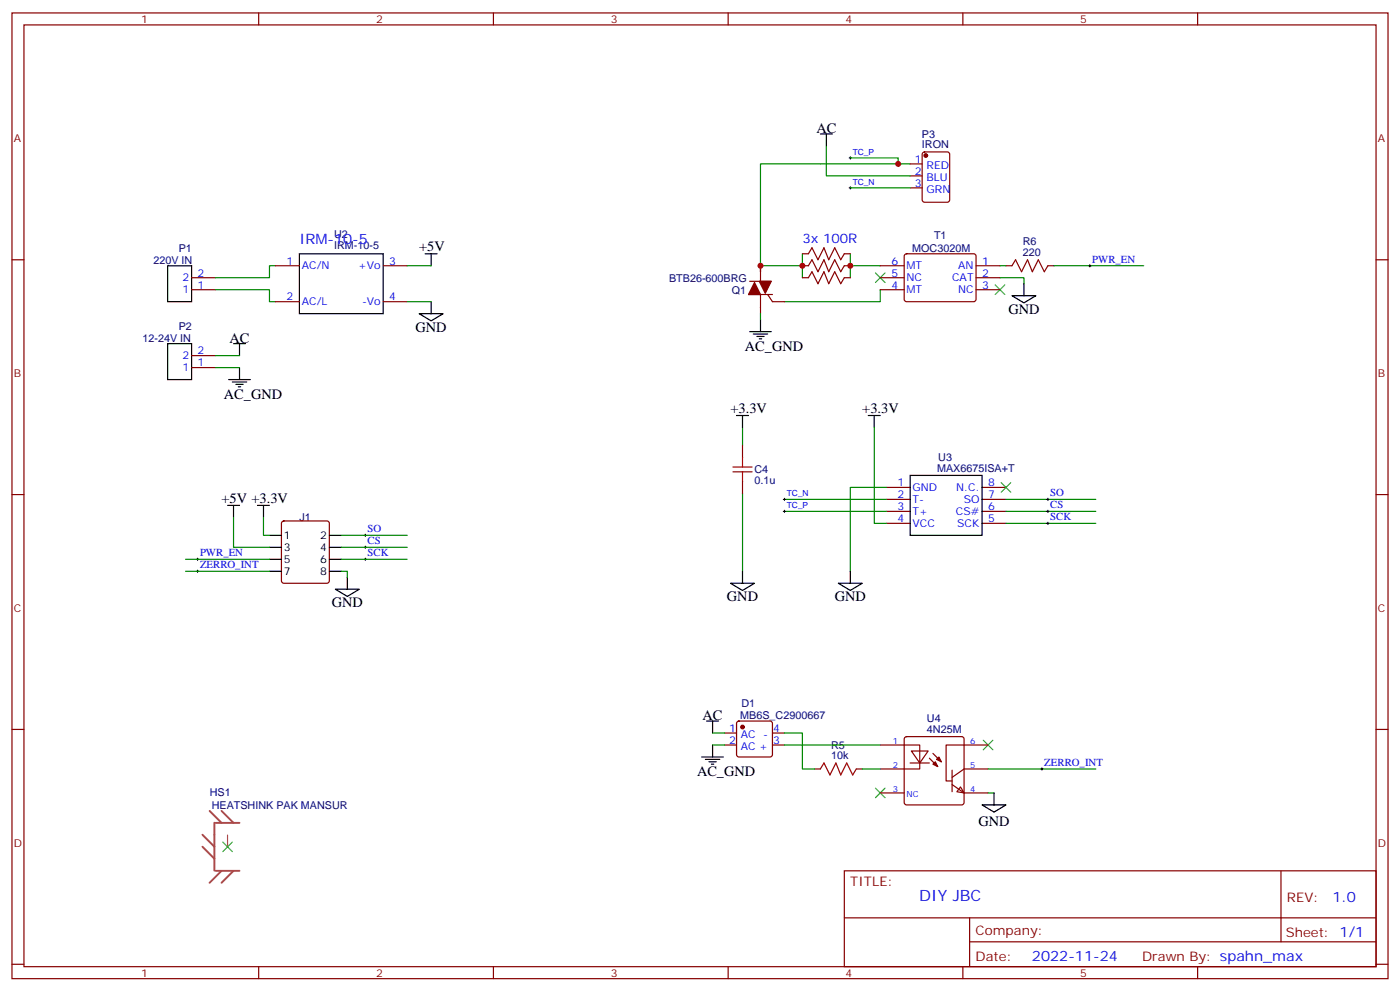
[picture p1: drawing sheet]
<svg xmlns="http://www.w3.org/2000/svg" width="412mm" height="292mm" viewBox="0 0 412 292" stroke-linecap="round" stroke-linejoin="round" font-family="sans-serif">
<g fill="none" stroke="#870000" stroke-width=".35">
<path d="M3.5 3.8h405.4v284.3h-405.4zM7.1 7.3h398.2v277.3h-398.2zM76.2 3.8v3.5M145.3 3.8v3.5M214.5 3.8v3.5M283.6 3.8v3.5M352.8 3.8v3.5M268.1 48.3h3.5M268.1 51.8h3.5M268.1 55.3h3.5M271.9 44.9l.4-.2h6.7l.7 .5 .1 13.6-.5 .7h-7l-.6-.4-.1-13.7zM3.5 76.5h3.6"/>
<path d="M81.1 78.2h7.1M112.9 78.2h7M224 78.2v4.6M236.4 78.2h1.7l1.1-1.7 1.7 3.5 1.8-3.5 1.4 3.5 1.8-3.5 1.7 3.5 1.1-1.8h1.8M236.4 74.7h1.7l1.1-1.7 1.7 3.5 1.8-3.5 1.4 3.5 1.8-3.5 1.7 3.5 1.1-1.8h1.8M259.3 78.2h7M266.6 74.9l.5-.2 20 .1 .4 .6-.1 13-.6 .4h-20l-.5-.7v-12.7zM287.5 78.2h7.1M296.3 78.2h1.8l1.1-1.7 1.7 3.5 1.8-3.5 1.4 3.5 1.8-3.5 1.7 3.5 1.1-1.8h1.7M405.3 76.5h3.6M56.4 81.8h7.1M56.4 85.3h7.1"/>
<path d="M81.1 88.8h7.1M112.9 88.8h7M220.5 86.7h7M220.8 82.8h6.4M224 86.7v5.7M226.1 86.7l1.4 2.1h3.6M236.4 81.8h1.7l1.1-1.8 1.7 3.5 1.8-3.5 1.4 3.5 1.8-3.5 1.7 3.5 1.1-1.7h1.8M259.3 81.8h7M259.3 85.3h7M287.5 81.8h7.1M287.5 85.3h7.1M56.4 108.2h7.1"/>
<path d="M56.4 104.7h7.1M218.7 131.2v3.5M3.5 145.6h3.6M83.1 153.6l.5-.2h12.7l.5 .2 .2 .5v16.9l-.2 .5-.5 .2h-12.7l-.5-.2-.2-.5v-16.9zM218.7 141.7v3.6M261.1 143.5h7M261.1 147h7M261.1 150.6h7M261.1 154.1h7M289.3 143.5h7M289.3 147h7M289.3 150.6h7"/>
<path d="M289.3 154.1h7M405.3 145.6h3.6M3.5 214.8h3.6M213.4 219.4h3.6M213.4 215.8h3.6M217.2 212.5l.5-.2h9.1l.5 .2 .2 .5v9.2l-.2 .5-.5 .2h-9.1l-.5-.2-.2-.5v-9.2zM227.5 219.4h3.6M227.5 215.8h3.6M259.3 219.4h11.6v7h-11.6M266.6 217.1l.5-.2h16.2l.5 .2 .2 .5v18.7l-.2 .5-.5 .2h-16.2l-.5-.2-.3-.5v-18.7zM291 219.4h-12.3v10.5h1.8M405.3 214.8h3.6"/>
<path d="M239.9 226.4h1.8M252.2 226.4h1.8M259.3 233.5h7M268.1 224.6h5.7M268.5 221.1h4.9l-2.5 3.5zM273.8 223.2l2.4 2.5M274.8 221.8l2.5 2.5M280.5 231l3.5 2.5h7M280.5 226.8v6.3M282.9 231.7l1.1 1.8-2.1-.4zM291 226.4h-7l-3.5 2.5M248.7 256.4h156.6v28.2h-156.6z"/>
<path d="M377.3 256.4v20.9M248.7 270.2h156.5M285.6 277.3h119.6M285.6 270.2v14.2M3.5 283.9h3.6M76.2 284.6v3.5M145.3 284.6v3.5M214.5 284.6v3.5M283.6 284.6v3.5M352.8 284.6v3.5M405.3 283.9h3.6"/>
</g>
<path d="M257.9 80.4l2.8 2.8M260.7 80.4l-2.8 2.8M293.2 83.9l2.8 2.8M296 83.9l-2.8 2.8M294.9 142.1l2.8 2.8M297.7 142.1l-2.8 2.8M289.6 217.9l2.9 2.9M292.5 217.9l-2.9 2.9M257.9 232.1l2.8 2.8M260.7 232.1l-2.8 2.8M65.6 247.9l2.8 2.9M68.4 247.9l-2.8 2.9" fill="none" stroke="#3c3" stroke-width=".35"/>
<g fill="none" stroke="#000" stroke-width=".29">
<path d="M250.1 55.3h.7M250.1 46.5h.7M250.5 46.1v.7M250.5 55v.7M320.7 78.2h.7M321 77.9v.7M107.2 157.6h.7M107.6 157.3v.7M230.7 147h.7M230.7 150.6h.7M231.1 146.7v.7M231.1 150.2v.7"/>
<path d="M308.3 147h.7M308.3 150.6h.7M308.3 154.1h.7M308.7 146.7v.7M308.7 150.2v.7M308.7 153.7v.7M57.9 164.7h.7M57.9 168.2h.7M58.2 164.3v.7M58.2 167.9v.7M107.2 161.1h.7M107.2 164.7h.7"/>
<path d="M107.6 160.8v.7M107.6 164.3v.7M306.6 226.4h.7M306.9 226.1v.7"/>
</g>
<g fill="none" stroke="#008700" stroke-width=".35">
<path d="M243.4 43v8.8h24.7M250.5 46.5h14.1v1.8M250.5 55.3h17.6M268.1 48.3h-44.1v29.9h12.4M81.1 78.2h-1.7v3.6h-15.9M119.9 78.2h7.1M236.4 74.7v7.1M250.5 78.2h8.8M250.5 74.7v7.1M294.6 78.2h1.7M310.4 78.2h26.5M63.5 85.3h15.9v3.5h1.7"/>
<path d="M119.9 88.8h7.1M224 92.4v1.7M259.3 85.3v3.5h-28.2M294.6 81.8h7v1.7M63.5 108.2h7.1M63.5 104.7h7.1M218.7 125.9v5.3M257.5 125.9v28.2h3.6M68.8 152.3v8.8h10.6M77.6 152.3v5.3h1.8M100.5 157.6h19.4M218.7 145.3v22.9"/>
<path d="M231.1 147h30M231.1 150.6h30M261.1 143.5h-10.6v24.7M296.3 147h26.5M296.3 150.6h26.5M296.3 154.1h26.5M54.7 164.7h24.7M54.7 168.2h24.7M100.5 168.2h1.8v1.8M100.5 161.1h19.4M100.5 164.7h19.4M209.9 219.4h3.5"/>
<path d="M209.9 215.8h3.5M231.1 215.8h5.3v10.6h3.5M231.1 219.4h28.2M254 226.4h5.3M291 233.5h1.8M291 226.4h31.8"/>
</g>
<g fill="#870000" stroke="#870000" stroke-width=".35">
<path d="M274.8 225l.7-.7 .7 1.4z"/>
<path d="M276.6 222.9l.7 1.4-1.4-.7z"/>
<path d="M222.2 83.2l1.8 3.5h-3.5z"/>
<path d="M223.7 82.8h3.5l-1.8 3.6z"/>
<circle cx="272.7" cy="45.8" r=".53"/>
<circle cx="218.7" cy="214.1" r=".53"/>
</g>
<g fill="none" stroke="#000" stroke-width=".35">
<path d="M241.7 39.4h3.5M243.4 39.4v3.6M49.4 78.2h7v10.6h-7zM88.2 74.7h24.7v17.7h-24.7zM125.2 74.7h3.6M127 74.7v3.5M123.5 92.4h7l-3.5 2.1zM127 88.8v3.6M220.8 97.6h6.4M221.9 98.4h4.2M223 99.1h2.1M223.7 99.8h.7"/>
<path d="M224 94.1v3.5M298.1 87.1h7.1l-3.6 2.1zM301.6 83.5v3.6M49.4 101.2h7v10.6h-7zM67.4 111.8h6.3M68.4 112.5h4.3M68.8 101.2h3.5M69.5 113.2h2.1M70.2 113.9h.7M70.6 101.2v3.5M70.6 108.2v3.6M217 122.3h3.5"/>
<path d="M218.7 122.3v3.6M255.8 122.3h3.5M257.5 122.3v3.6M268.1 140h21.2v17.6h-21.2zM67 148.8h3.6M68.8 148.8v3.5M75.8 148.8h3.6M77.6 148.8v3.5M79.4 157.6h3.5M97 157.6h3.5M79.4 161.1h3.5M79.4 164.7h3.5"/>
<path d="M79.4 168.2h3.5M97 161.1h3.5M97 164.7h3.5M97 168.2h3.5M98.8 173.5h7l-3.5 2.1zM102.3 170v3.5M215.2 171.7h7l-3.5 2.1zM218.7 168.2v3.5M246.9 171.7h7.1l-3.5 2.1zM250.5 168.2v3.5M208.1 212.3h3.6M209.9 212.3v3.5"/>
<path d="M209.9 219.4v3.5M206.7 222.9h6.4M207.8 223.6h4.2M208.8 224.3h2.2M209.5 225h.8M289.3 237h7l-3.5 2.1zM292.8 233.5v3.5"/>
</g>
<path d="M61.7 238.8l3.6 3.5M65.3 238.8l3.5 3.5M59.6 245.8l3.5 3.5M59.6 249.3l3.5 3.5M63.1 242.2v14.1M63.5 242.3h7.1M63.5 256.4h7.1M65.3 256.4l-3.6 3.5M68.8 256.4l-3.5 3.5" fill="none" stroke="#a64a4a" stroke-width=".56"/>
<path d="M67 245.9v3.4" fill="none" stroke="#a64a4a" stroke-width=".35"/>
<path d="M215.9 137.5h5.6M215.9 138.9h5.6M218.7 134.7v2.8M218.7 138.9v2.8M241.7 226.4l1-1.8 1.8 3.6 1.7-3.6 1.4 3.6 1.8-3.6 1.8 3.6 1-1.8" fill="none" stroke="#a10000" stroke-width=".35"/>
<g fill="#c00">
<circle cx="250.5" cy="78.2" r=".88"/>
<circle cx="236.4" cy="78.2" r=".88"/>
<circle cx="224" cy="78.2" r=".88"/>
<circle cx="264.6" cy="48.3" r=".88"/>
</g>
<text font-size="4.6" fill="#00f" x="270.8" y="265.4">DIY JBC</text>
<g font-size="4.2">
<text x="240.5" y="39.1">AC</text>
<text x="123.5" y="74">+5V</text>
<text x="297" y="92.4">GND</text>
<text x="67.6" y="100.9">AC</text>
<text x="122.4" y="97.6">GND</text>
<text x="219.4" y="103.3">AC_GND</text>
<text x="66" y="117.4">AC_GND</text>
<text x="215.2" y="121.6">+3.3V</text>
<text x="254" y="121.6">+3.3V</text>
<text x="65.3" y="148.1">+5V +3.3V</text>
<text x="97.7" y="178.8">GND</text>
<text x="214.1" y="177">GND</text>
<text x="245.9" y="177">GND</text>
<text x="207" y="212">AC</text>
<text x="205.3" y="228.5">AC_GND</text>
<text x="288.2" y="243.1">GND</text>
</g>
<g font-size="4.2" fill="#00f">
<text x="88.2" y="72">IRM-10-5</text>
<text x="392.5" y="265.7">1.0</text>
<text x="304" y="283">2022-11-24</text>
</g>
<text font-size="3.9" fill="#00f" x="236.4" y="71.4">3x 100R</text>
<g font-size="3.9" fill="#800">
<text x="250.5" y="261">TITLE:</text>
<text x="379.1" y="265.7">REV:</text>
<text x="287.4" y="275.2">Company:</text>
<text x="378.7" y="275.8">Sheet: 1/1</text>
<text x="287.4" y="282.9">Date:</text>
<text x="336.4" y="282.9">Drawn By: spahn_max</text>
</g>
<g font-size="3.2" fill="#800">
<text x="41.6" y="6.8">1</text>
<text x="110.8" y="6.8">2</text>
<text x="179.9" y="6.8">3</text>
<text x="249.1" y="6.8">4</text>
<text x="318.2" y="6.8">5</text>
<text x="4.1" y="41.9">A</text>
<text x="405.9" y="41.9">A</text>
<text x="4.1" y="111.1">B</text>
<text x="405.9" y="111.1">B</text>
<text x="4.1" y="180.2">C</text>
<text x="405.9" y="180.2">C</text>
<text x="4.1" y="249.3">D</text>
<text x="405.9" y="249.3">D</text>
<text x="41.6" y="287.6">1</text>
<text x="110.8" y="287.6">2</text>
<text x="179.9" y="287.6">3</text>
<text x="249.1" y="287.6">4</text>
<text x="318.2" y="287.6">5</text>
</g>
<g font-size="3.2" fill="#000080">
<text x="271.6" y="40.5">P3</text>
<text x="271.6" y="43.7">IRON</text>
<text x="98.4" y="70.1">U2</text>
<text x="275.1" y="70.4">T1</text>
<text x="45.2" y="77.6">220V IN</text>
<text x="52.7" y="74.1">P1</text>
<text x="98.4" y="73.3">IRM-10-5</text>
<text x="268.7" y="74.2">MOC3020M</text>
<text x="301.3" y="75.4">220</text>
<text x="301.3" y="72.2">R6</text>
<text x="197.1" y="82.9">BTB26-600BRG</text>
<text x="215.5" y="86.4">Q1</text>
<text x="42" y="100.5">12-24V IN</text>
<text x="52.7" y="97">P2</text>
<text x="276.4" y="135.7">U3</text>
<text x="222.2" y="142.5">0.1u</text>
<text x="222.2" y="139.4">C4</text>
<text x="276" y="138.9">MAX6675ISA+T</text>
<text x="88.2" y="153.5">J1</text>
<text x="218.4" y="208.2">D1</text>
<text x="218.1" y="211.7">MB6S_C2900667</text>
<text x="273.1" y="215.8">4N25M</text>
<text x="273.1" y="212.7">U4</text>
<text x="244.8" y="220.4">R5</text>
<text x="244.8" y="223.6">10k</text>
<text x="61.8" y="234.5">HS1</text>
<text x="62.4" y="238.1">HEATSHINK PAK MANSUR</text>
</g>
<g font-size="3.2" fill="#00f">
<text x="269.4" y="47.9">1</text>
<text x="269.4" y="51.4">2</text>
<text x="272.9" y="49.7">RED</text>
<text x="272.9" y="53.2">BLU</text>
<text x="269.4" y="55">3</text>
<text x="272.9" y="56.7">GRN</text>
<text x="84.4" y="77.9">1</text>
<text x="114.7" y="77.9">3</text>
<text x="262.6" y="77.9">6</text>
<text x="289.3" y="77.9">1</text>
<text x="321.7" y="77.4">PWR_EN</text>
<text x="53.7" y="82.8">2</text>
<text x="58.2" y="81.4">2</text>
<text x="88.9" y="79.3">AC/N</text>
<text x="105.5" y="79.3">+Vo</text>
<text x="262.6" y="81.4">5</text>
<text x="267.1" y="82.8">NC</text>
<text x="267.1" y="79.3">MT</text>
<text x="280.5" y="82.8">CAT</text>
<text x="282.3" y="79.3">AN</text>
<text x="289.3" y="81.4">2</text>
<text x="53.7" y="86.4">1</text>
<text x="58.2" y="84.9">1</text>
<text x="84.4" y="88.5">2</text>
<text x="88.9" y="89.9">AC/L</text>
<text x="106.6" y="89.9">-Vo</text>
<text x="114.7" y="88.5">4</text>
<text x="262.6" y="84.9">4</text>
<text x="267.1" y="86.4">MT</text>
<text x="282.2" y="86.4">NC</text>
<text x="289.3" y="84.9">3</text>
<text x="53.7" y="105.8">2</text>
<text x="58.2" y="107.9">1</text>
<text x="58.2" y="104.4">2</text>
<text x="53.7" y="109.3">1</text>
<text x="264.3" y="143.2">1</text>
<text x="291" y="143.2">8</text>
<text x="264.3" y="146.7">2</text>
<text x="268.8" y="144.6">GND</text>
<text x="268.8" y="148.1">T-</text>
<text x="281.7" y="144.6">N.C.</text>
<text x="283.9" y="148.1">SO</text>
<text x="291" y="146.7">7</text>
<text x="309.4" y="146.2">SO</text>
<text x="309.4" y="149.7">CS</text>
<text x="264.3" y="150.2">3</text>
<text x="264.3" y="153.7">4</text>
<text x="268.8" y="151.6">T+</text>
<text x="268.8" y="155.2">VCC</text>
<text x="281.6" y="151.6">CS#</text>
<text x="282" y="155.2">SCK</text>
<text x="291" y="153.7">5</text>
<text x="291" y="150.2">6</text>
<text x="309.4" y="153.2">SCK</text>
<text x="108.3" y="156.7">SO</text>
<text x="108.3" y="160.3">CS</text>
<text x="58.9" y="167.3">ZERRO_INT</text>
<text x="58.9" y="163.8">PWR_EN</text>
<text x="108.3" y="163.8">SCK</text>
<text x="214.8" y="215.5">1</text>
<text x="227.7" y="215.5">4</text>
<text x="214.8" y="219">2</text>
<text x="218.3" y="220.8">AC +</text>
<text x="218.3" y="217.2">AC -</text>
<text x="227.7" y="219">3</text>
<text x="307.6" y="225.5">ZERRO_INT</text>
</g>
<g font-size="3.2">
<text x="83.6" y="158.7">1</text>
<text x="94.3" y="158.7">2</text>
<text x="83.6" y="162.2">3</text>
<text x="83.6" y="165.7">5</text>
<text x="94.3" y="162.2">4</text>
<text x="94.3" y="165.7">6</text>
<text x="83.6" y="169.3">7</text>
<text x="94.3" y="169.3">8</text>
</g>
<g font-size="2.5" fill="#00f">
<text x="251.2" y="45.6">TC_P</text>
<text x="251.2" y="54.4">TC_N</text>
<text x="231.8" y="146.2">TC_N</text>
<text x="231.8" y="149.7">TC_P</text>
<text x="263" y="219">1</text>
<text x="285.8" y="219">6</text>
<text x="263" y="226.1">2</text>
<text x="285.8" y="226.1">5</text>
<text x="263" y="233.1">3</text>
<text x="285.8" y="233.1">4</text>
<text x="267.1" y="234.5">NC</text>
</g>
</svg>
